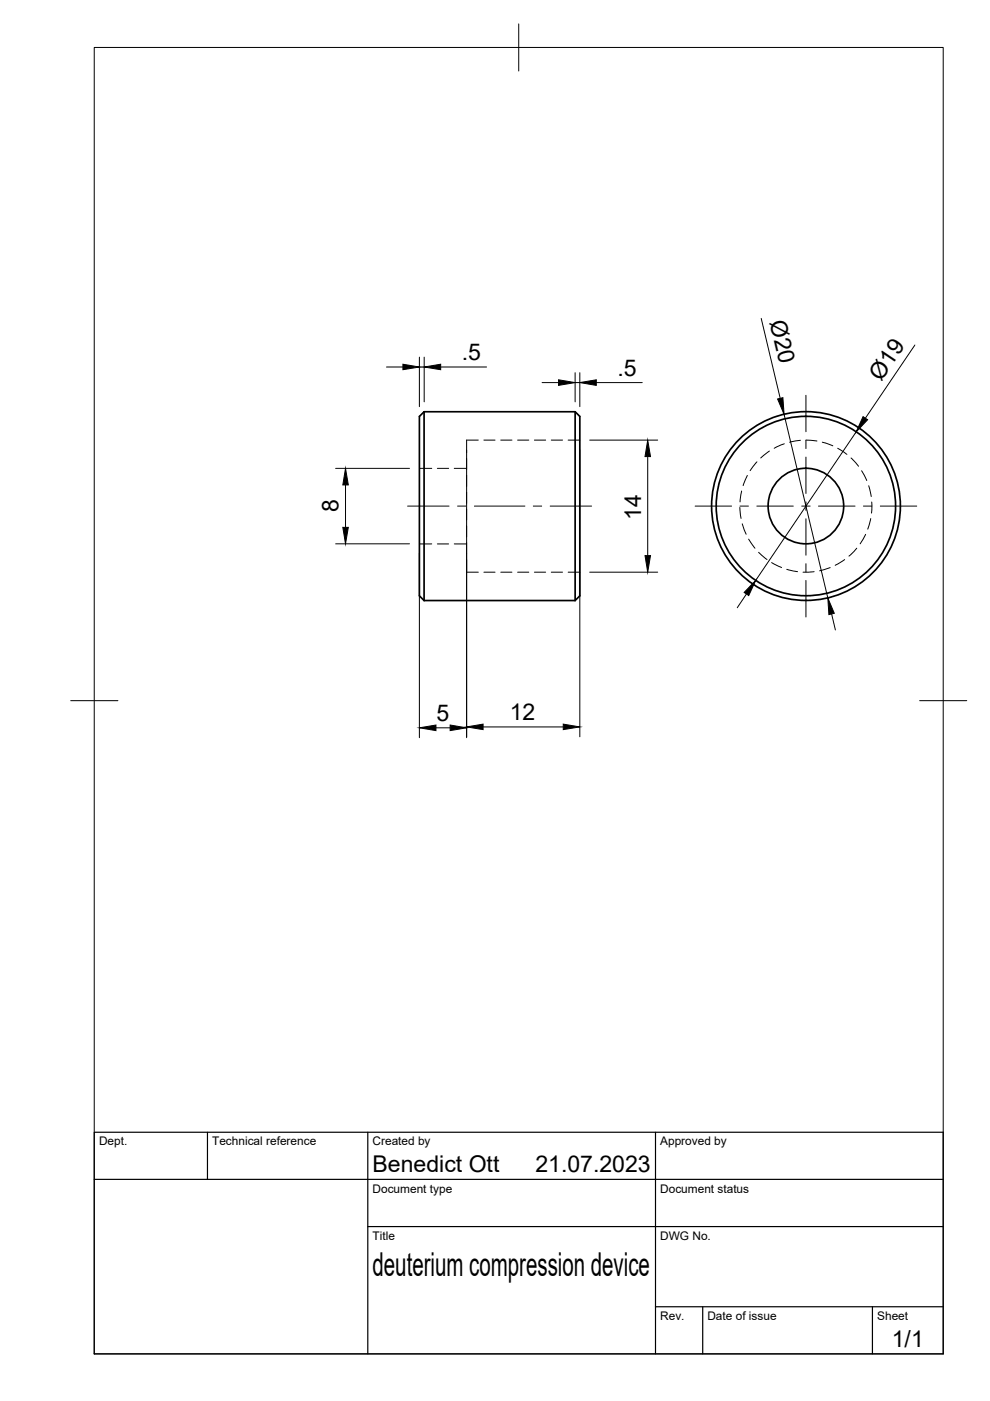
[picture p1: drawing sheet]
<svg xmlns="http://www.w3.org/2000/svg" width="210mm" height="297mm" viewBox="0 0 210 297" stroke-linecap="round" stroke-linejoin="round" font-family="sans-serif">
<!-- layer: Visible -->
<g fill="none" stroke="#000" stroke-width=".36">
<path d="M89.9 87.3h32l1 1v38l-1 1M89.9 87.3v40M89.9 87.3l-1 1v38l1 1M121.9 87.3v40M89.9 127.3h32"/>
<circle cx="170.9" cy="107.3" r="8"/>
<circle cx="170.9" cy="107.3" r="19"/>
<circle cx="170.9" cy="107.3" r="20"/>
</g>
<!-- layer: Hidden -->
<g fill="none" stroke="#000" stroke-width=".21">
<path d="M88.9 99.3h2.6M92.7 99.3h2.4M96.3 99.3h2.6M98.9 97.2v2.4M101.4 93.3h-2.5v2.7M102.6 93.3h2.4M106.2 93.3h2.3M109.7 93.3h2.4M113.3 93.3h2.4M116.9 93.3h2.4M120.5 93.3h2.4M160.5 97.9l-1.5 1.9"/>
<path d="M163.1 95.6l-1.8 1.5M166.3 94.1l-2.2 .9M169.7 93.4l-2.3 .4M170.9 93.3l2.3 .2M174.3 93.8l2.3 .7M177.6 95l2 1.3M180.4 97.1l1.6 1.8M182.7 99.8l1.1 2.1M88.9 115.3h2.6M92.7 115.3h2.4M96.3 115.3h2.6M98.9 100.8v2.4"/>
<path d="M98.9 104.3v2.4M98.9 107.9v2.4M98.9 111.5v2.4M98.9 115v2.4M98.9 118.6v2.7h2.5M156.9 107.6l.2 2.3M157.2 104.1l-.3 2.3M157.4 111.1l.8 2.2M158.5 100.8l-.9 2.2M158.7 114.3l1.4 1.9M160.8 117.1l1.8 1.5M163.6 119.3l2.1 1"/>
<path d="M179.1 118.6l-2 1.3M181.7 116.2l-1.7 1.7M183.5 113.3l-1.1 2M184.2 103l.5 2.3M184.6 109.9l-.6 2.3M184.8 106.4v2.4M102.6 121.3h2.4M106.2 121.3h2.3M109.7 121.3h2.4M113.3 121.3h2.4M116.9 121.3h2.4M120.5 121.3h2.4"/>
<path d="M166.8 120.7l2.3 .5M172.6 121.2l-2.3 .1M176 120.3l-2.2 .7"/>
</g>
<!-- layer: BORDER -->
<path d="M20 10.1h180v276.9h-180zM110 5.1v10M15 148.6h10M195 148.6h10" fill="none" stroke="#000" stroke-width=".21"/>
<!-- layer: TITLEBLOCK -->
<path d="M20 240.1h180v46.9h-180zM20 250h180M44 240.1v9.9M78 240.1v46.9M139 240.1v46.9M78 260.1h122M139 277.1h61M149 277.1v9.9M185 277.1v9.9" fill="none" stroke="#000" stroke-width=".25"/>
<!-- layer: Smart Centers -->
<g fill="none" stroke="#000" stroke-width=".21">
<path d="M170.9 83.8v7.7M170.9 93.3v1.8M170.9 96.9v7.7M86.4 107.3h8.8M97 107.3h1.8M100.6 107.3h10.7M113.1 107.3h1.8M116.6 107.3h8.8M147.4 107.3h7.7M156.9 107.3h1.8M160.5 107.3h7.7M170 107.3h1.8"/>
<path d="M170.9 106.4v1.8M170.9 110v7.7M170.9 119.5v1.8M173.5 107.3h7.8M183.1 107.3h1.7M186.6 107.3h7.8M170.9 123.1v7.7"/>
</g>
<!-- layer: FD_Dimensions -->
<g fill="none" stroke="#000" stroke-width=".21">
<path d="M81.9 77.8h3.5M88.9 75.7v10.5M88.9 77.8h1M89.9 75.7v9.5M93.4 77.8h9.8M121.9 79v6.2M122.9 79v7.2M161.4 67.5l4 16.9M194 73.2l-10.5 15.5M71.2 99.3h15.6M98.9 95.4v61M114.9 81.1h3.5"/>
<path d="M121.9 81.1h1M122.9 95.4v60.8M125 93.3h14.4M126.4 81.1h9.8M137.3 96.8v21M166.2 87.8l9.3 39M181.5 91.6l-21.3 31.4M71.2 115.3h15.6M73.3 102.8v9M88.9 117.4v39M125 121.3h14.4M158.3 125.9l-2 2.9"/>
<path d="M176.3 130.2l.8 3.4M92.4 154.3h3M102.4 154.1h17"/>
</g>
<g fill="#000" stroke="#000" stroke-width=".21">
<path d="M85.4 77.2l3.5 .6-3.5 .6zM89.9 77.8l3.5-.6v1.2zM118.4 80.5l3.5 .6-3.5 .6zM122.9 81.1l3.5-.6v1.2zM137.3 93.3l.6 3.5h-1.1zM164.9 84.6l1.1-.3 .2 3.5zM183 88.3l1 .7-2.5 2.6zM73.3 99.3l.6 3.5h-1.2zM72.7 111.8h1.2l-.6 3.5zM136.8 117.8h1.1l-.6 3.5zM160.2 123l-1.5 3.3-.9-.7zM175.5 126.8l1.4 3.2-1.2 .3z"/>
<path d="M88.9 154.3l3.5-.6v1.2zM95.4 153.7l3.5 .6-3.5 .6zM98.9 154.1l3.5-.6v1.2zM119.4 153.5l3.5 .6-3.5 .6z"/>
</g>
<text font-size="7" x="79" y="270.6">deuterium compression device</text>
<g font-size="4.9">
<text x="163.2" y="68.3" transform="rotate(77 163.2 68.3)">Ø20</text>
<text x="97.9" y="76.4">.5</text>
<text x="130.9" y="79.7">.5</text>
<text x="186.8" y="80.9" transform="rotate(-56 186.8 80.9)">Ø19</text>
<text x="71.8" y="108.7" transform="rotate(-90 71.8 108.7)">8</text>
<text x="135.9" y="110.2" transform="rotate(-90 135.9 110.2)">14</text>
<text x="92.6" y="152.9">5</text>
<text x="108.1" y="152.7">12</text>
<text x="79" y="248.5">Benedict Ott</text>
<text x="113.5" y="248.5">21.07.2023</text>
<text x="189.1" y="285.7">1/1</text>
</g>
<g font-size="2.5">
<text x="21" y="242.9">Dept.</text>
<text x="45" y="242.9">Technical reference</text>
<text x="79" y="242.9">Created by</text>
<text x="140" y="242.9">Approved by</text>
<text x="79" y="252.8">Document type</text>
<text x="140" y="252.8">Document status</text>
<text x="79" y="262.9">Title</text>
<text x="140" y="262.9">DWG No.</text>
<text x="140" y="279.9">Rev.</text>
<text x="150" y="279.9">Date of issue</text>
<text x="186" y="279.9">Sheet</text>
</g>
</svg>
